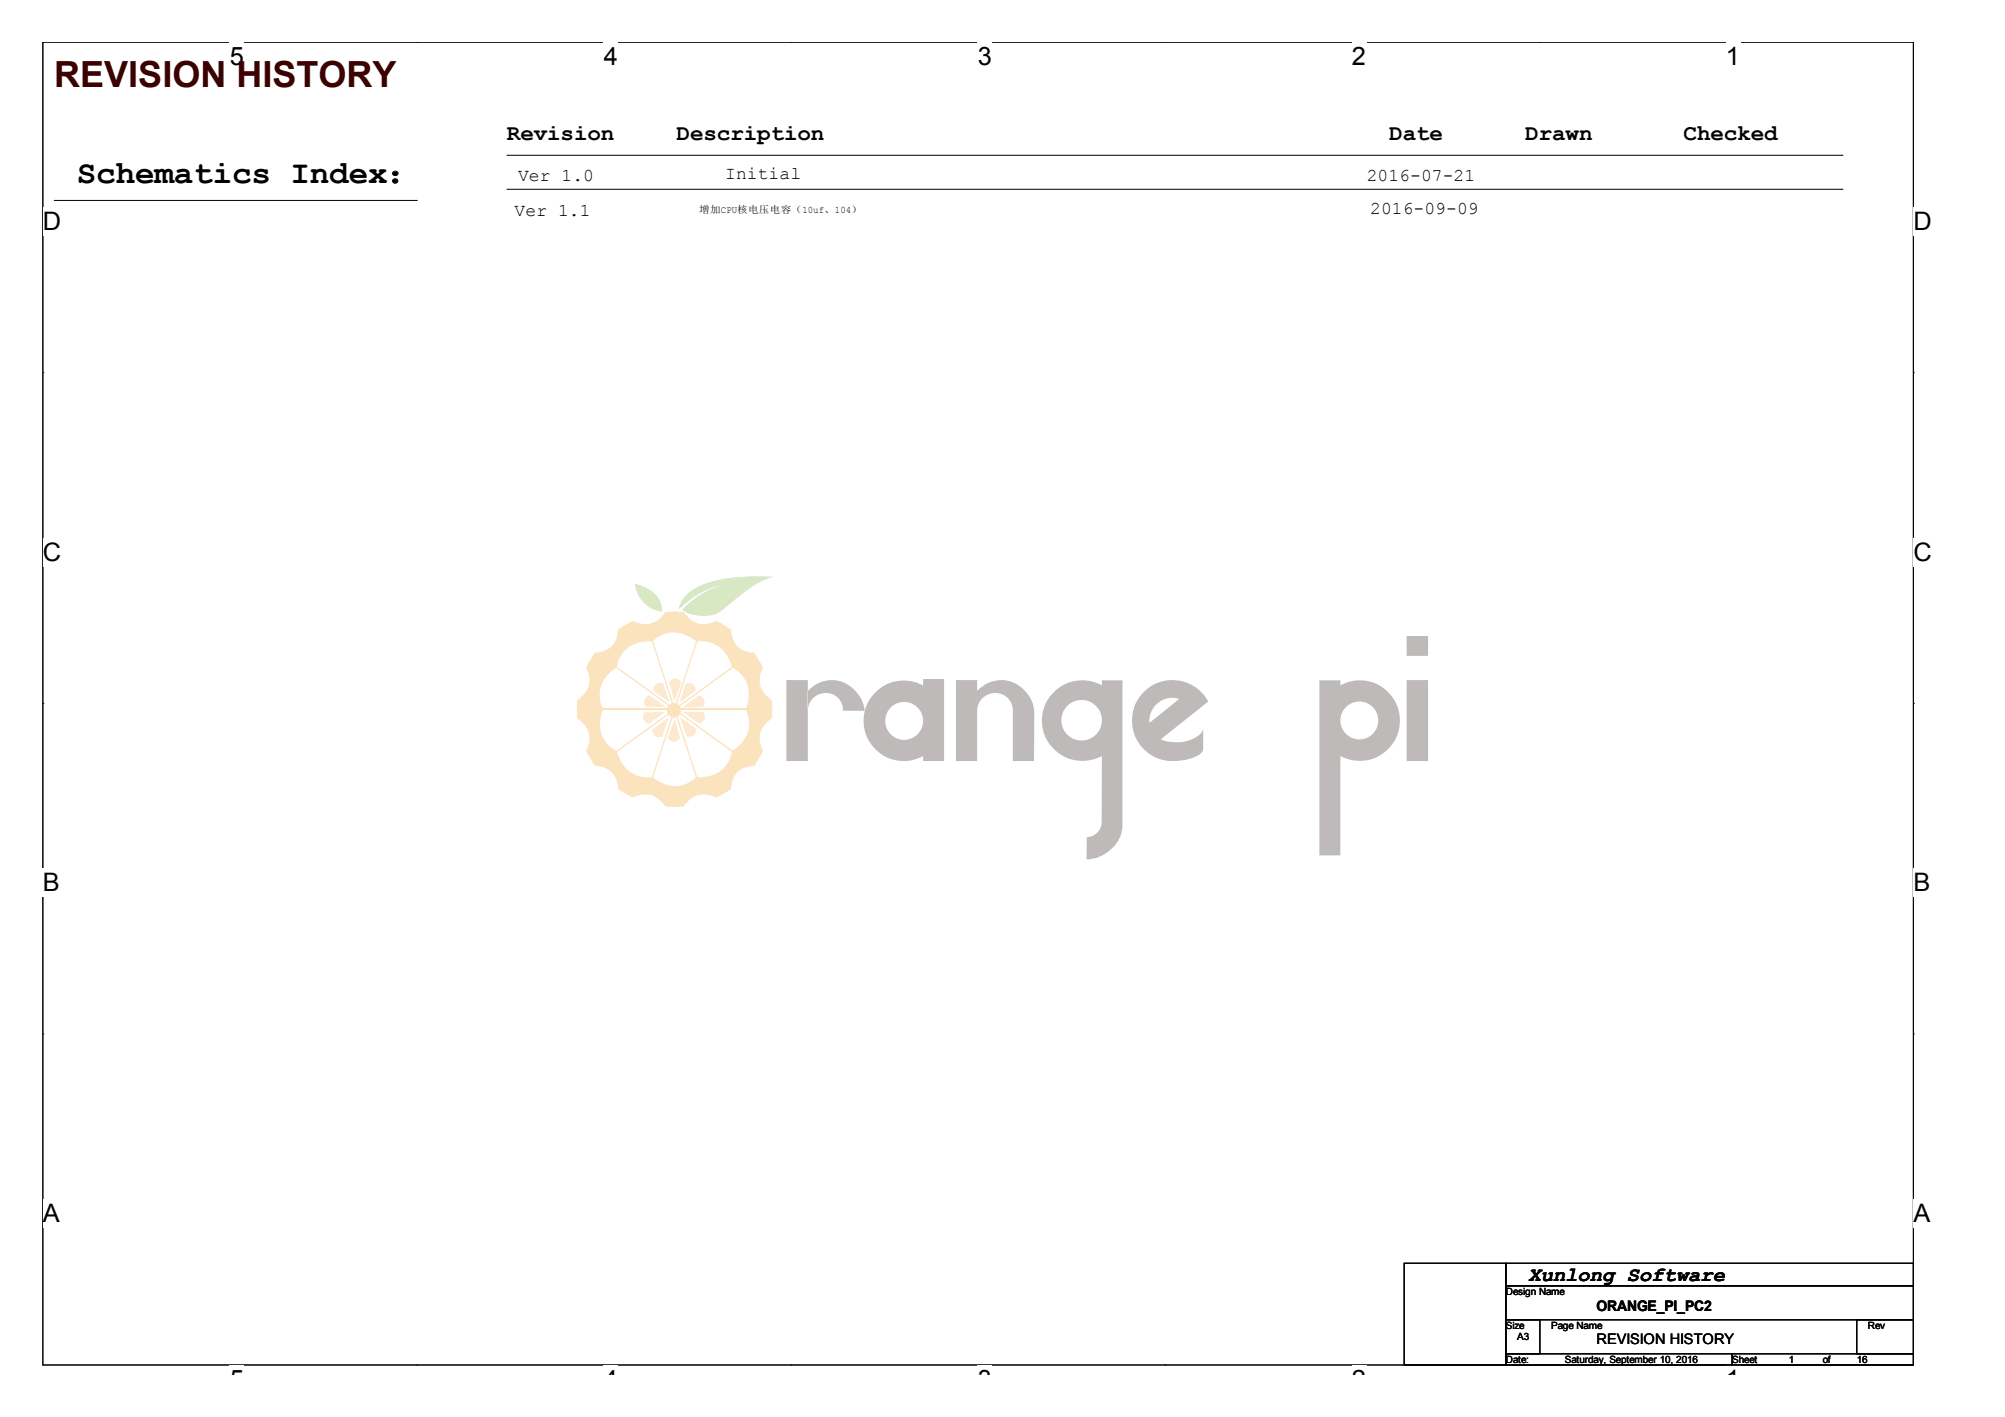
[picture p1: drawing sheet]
<svg xmlns="http://www.w3.org/2000/svg" width="297mm" height="210mm" viewBox="0 0 297 210" stroke-linecap="round" stroke-linejoin="round" font-family="sans-serif">
<path d="M6.4 6.2h277.1v196h-277.1z" fill="none" stroke="#000" stroke-width=".15"/>
<g fill="#fff">
<path d="M34 6.2h2.2v4.3h-2.2z"/>
<path d="M34 202.2h2.2v1.4h-2.2z"/>
</g>
<path d="M61.8 6.2h.1M61.8 202.2h.1" fill="none" stroke="#000" stroke-width=".15"/>
<g fill="#fff">
<path d="M89.5 6.2h2.1v4.3h-2.1z"/>
<path d="M89.5 202.2h2.1v1.4h-2.1z"/>
</g>
<path d="M117.2 6.2h.1M117.2 202.2h.1" fill="none" stroke="#000" stroke-width=".15"/>
<g fill="#fff">
<path d="M144.9 6.2h2.1v4.3h-2.1z"/>
<path d="M144.9 202.2h2.1v1.4h-2.1z"/>
</g>
<path d="M172.6 6.2h.1M172.6 202.2h.1" fill="none" stroke="#000" stroke-width=".15"/>
<g fill="#fff">
<path d="M200.3 6.2h2.1v4.3h-2.1z"/>
<path d="M200.3 202.2h2.1v1.4h-2.1z"/>
</g>
<path d="M228 6.2h.1M228 202.2h.1" fill="none" stroke="#000" stroke-width=".15"/>
<g fill="#fff">
<path d="M255.7 6.2h2.1v4.3h-2.1z"/>
<path d="M255.7 202.2h2.1v1.4h-2.1z"/>
<path d="M6.4 30.7h2.7v4.2h-2.7z"/>
<path d="M283.5 30.7h2.7v4.2h-2.7z"/>
<path d="M6.4 79.7h2.7v4.2h-2.7z"/>
<path d="M283.5 79.7h2.7v4.2h-2.7z"/>
</g>
<path d="M6.4 55.2h.1M283.5 55.2h.1" fill="none" stroke="#000" stroke-width=".15"/>
<g fill="#fff">
<path d="M6.4 128.7h2.5v4.2h-2.5z"/>
<path d="M283.5 128.7h2.5v4.2h-2.5z"/>
</g>
<path d="M6.4 104.2h.1M283.5 104.2h.1" fill="none" stroke="#000" stroke-width=".15"/>
<g fill="#fff">
<path d="M6.4 177.6h2.5v4.3h-2.5z"/>
<path d="M283.5 177.6h2.5v4.3h-2.5z"/>
</g>
<g fill="none" stroke="#000" stroke-width=".15">
<path d="M8 29.7h53.7M61.7 29.7h.1M75.1 23h197.8M75.1 28h197.8M272.9 23h.1M272.9 28h.1M6.4 153.2h.1M283.5 153.2h.1M208 187.1h15.1v15.1h-15.1zM223.1 187.1h60.4v3.4h-60.4zM223.1 190.5h60.4v5h-60.4zM223.1 195.5h5v5h-5z"/>
<path d="M275.1 195.5h8.4v5h-8.4zM223.1 200.5h33.5v1.7h-33.5zM256.6 200.5h26.9v1.7h-26.9z"/>
<circle cx="58.6" cy="26.8" r=".36"/>
<circle cx="58.6" cy="25.7" r=".37"/>
</g>
<g fill="#7ab537">
<path d="M101.7 88.1a8.7 8.7 0 0 1 4-2 29.6 29.6 0 0 1 8.9-.7 14.6 14.6 0 0 0-5.7 3.4l-.8 .7a5.7 5.7 0 0 1-3 1.7 5.6 5.6 0 0 1-4-.9 11.1 11.1 0 0 1 6.8-3.6 9.7 9.7 0 0 0-6.1 2.5l-1.2 1v-.3a3.7 3.7 0 0 1 1.1-1.8z"/>
<path d="M94 86.5a5.2 5.2 0 0 1 3.8 2.6l.2 .5 .1 1a4.7 4.7 0 0 1-4.1-4.1z"/>
</g>
<path d="M88.1 96.7a3.3 3.3 0 0 0 3.5-3.4l2.2-1.3a3.5 3.5 0 0 0 4.8-1.3h2.7a3.5 3.5 0 0 0 4.8 1.3l2.2 1.3a3.3 3.3 0 0 0 3.4 3.4l1.3 2.2a3.5 3.5 0 0 0 1.3 4.8v2.7a3.5 3.5 0 0 0-1.3 4.8l-1.3 2.2a3.3 3.3 0 0 0-3.4 3.5l-2.2 1.2a3.5 3.5 0 0 0-4.8 1.4h-2.7a3.5 3.5 0 0 0-4.8-1.4l-2.2-1.2a3.3 3.3 0 0 0-3.5-3.5l-1.3-2.2a3.5 3.5 0 0 0-1.3-4.8v-2.7a3.5 3.5 0 0 0 1.3-4.8z" fill="#f4a323"/>
<g fill="#fff">
<path d="M99.9 105.1l8.6-6.2a4.4 4.4 0 0 1 2.4 4.8l-.4 1.4z"/>
<path d="M103.1 95a4.4 4.4 0 0 1 4.8 2.5l.5 1.4-8.5 6.2z"/>
<path d="M96.7 94.9a4.4 4.4 0 0 1 5.2-.7l1.3 .8-3.3 10.1-3.3-10.1z"/>
<path d="M92.4 96.5a5 5 0 0 1 4.2-1.5l3.3 10-8.5-6.1v-.2a4.7 4.7 0 0 1 1-2.2z"/>
<path d="M90.2 99.8l1.2-.9 8.5 6.2h-10.5a4.4 4.4 0 0 1 .8-5.3z"/>
<path d="M89.3 105.1h10.6l-8.5 6.2a4.4 4.4 0 0 1-2.5-4.8z"/>
<path d="M91.4 111.3l8.5-6.2-3.2 10a4.4 4.4 0 0 1-4.8-2.5z"/>
<path d="M99.9 105.1l3.3 10a4.4 4.4 0 0 1-5.3 .8l-1.2-.8z"/>
<path d="M99.9 105.1l8.6 6.2a4.4 4.4 0 0 1-3.9 3.7l-1.4 .1z"/>
<path d="M99.9 105.1l10.6-.1a4.4 4.4 0 0 1-.9 5.3l-1.1 1z"/>
</g>
<g fill="#f4a323">
<path d="M88.2 113.5l23.4-17 .1 .2-23.4 17z"/>
<circle cx="99.8" cy="105.2" r="1.06"/>
</g>
<path d="M85.5 105.1h28.9" fill="none" stroke="#f4a323" stroke-width=".18"/>
<g fill="#f4a323">
<path d="M104.3 91.3l.2 .1-8.9 27.5-.2-.1z"/>
<path d="M95.4 91.4l.1-.1 9 27.5-.2 .1z"/>
<path d="M88.3 96.5l23.4 17-.1 .2-23.4-17z"/>
</g>
<g fill="#f5b663">
<path d="M99.1 101.1l.5-.5a1.08 1.08 0 0 1 1.3 .5l-1 2.8z"/>
<path d="M97.1 101.4a1.37 1.37 0 0 1 1.1-.2l1 2.9-2.4-1.8 .1-.6z"/>
<path d="M95.6 103.4l.6-.4 2.5 1.7h-3l-.3-.5v-.5z"/>
<path d="M95.5 105.5h3l-2.4 1.7-.5-.3a1.08 1.08 0 0 1-.1-1.4z"/>
<path d="M96.6 108.1l2.5-1.8-1 2.8-.6 .1a1.08 1.08 0 0 1-.9-1.1z"/>
<path d="M100 106.5l.7 2.8-.4 .4a1.08 1.08 0 0 1-1.4-.4z"/>
<path d="M100.7 106.2l2.4 1.8-.1 .6a1.08 1.08 0 0 1-1.3 .5z"/>
<path d="M101.2 105.5h2.9l.3 .5a1.08 1.08 0 0 1-.8 1.2z"/>
<path d="M101.1 104.8l2.4-1.8 .6 .3a1.08 1.08 0 0 1 0 1.4z"/>
<path d="M101.6 101.3l.6-.1a1.08 1.08 0 0 1 .9 1.1l-2.4 1.8z"/>
</g>
<g fill="#221815">
<path d="M141.6 100.7h3.2v1.7a4.8 4.8 0 0 1 7.8 .9 4.4 4.4 0 0 1 .6 2.3v7.1h-3.2v-7.4a2.64 2.64 0 0 0-2.6-2.6 2.64 2.64 0 0 0-2.6 2.6v7.4h-3.2z"/>
<path d="M119.7 102.4v2.9a2.62 2.62 0 0 1 2.6-2.6 2.62 2.62 0 0 1 2.6 2.6h3.2a4.9 4.9 0 0 0-7.5-3.7zM116.5 100.7h3.2v12h-3.2z"/>
<path d="M131.1 106.8a2.85 2.85 0 0 0 5.7 0 2.85 2.85 0 0 0-5.7 0zM129.7 102.6a5.9 5.9 0 0 1 7.1-1v-1h3.1v12.1h-3.1v-.7a6 6 0 0 1-7.7-1.7 6 6 0 0 1 .6-7.7z"/>
<path d="M157.2 106.7a3.1 3.1 0 0 0 6.1 0 3.1 3.1 0 0 0-6.1 0zM156.1 102.5a6 6 0 0 1 7.1-1v-.7h3.1v21.5a5.5 5.5 0 0 1-5.3 5v-3.3a2.22 2.22 0 0 0 2.2-2.2v-9.8a6 6 0 0 1-7.6-1.7 6 6 0 0 1 .5-7.8z"/>
<path d="M171.3 104.4a3.2 3.2 0 0 0-1 2.7l4.4-3.6a3.4 3.4 0 0 0-3.4 .9zM169.5 102.5a6 6 0 0 1 9.5 1.4l-7 5.6a5.5 5.5 0 0 0 6-.9l.3-.7v3.1a2.5 2.5 0 0 1-2 1.4 6.7 6.7 0 0 1-7.3-1.9 6 6 0 0 1 .5-8z"/>
<path d="M198.6 106.7a2.81 2.81 0 0 0 5.6 0 2.81 2.81 0 0 0-5.6 0zM195.5 100.8h3.1v.7a6 6 0 0 1 8.8 5.3 6 6 0 0 1-8.8 5.2v14.7h-3.1z"/>
<path d="M208.4 100.7v12h3.2v-12zM208.4 94.2h3.2v3h-3.2z"/>
</g>
<text font-size="5.3" fill="#3f0000" x="8" y="12.8">REVISION HISTORY</text>
<text font-size="4.8" x="11.4" y="27.1">Schematics Index</text>
<g font-size="3.8">
<text x="34" y="9.6">5</text>
<text x="89.5" y="9.6">4</text>
<text x="144.9" y="9.6">3</text>
<text x="200.3" y="9.6">2</text>
<text x="255.7" y="9.6">1</text>
<text x="6.3" y="34.1">D</text>
<text x="283.5" y="34.1">D</text>
<text x="6.3" y="83.1">C</text>
<text x="283.5" y="83.1">C</text>
<text x="6.3" y="132.1">B</text>
<text x="283.5" y="132.1">B</text>
<text x="6.3" y="181">A</text>
<text x="283.5" y="181">A</text>
<text x="34" y="205.6">5</text>
<text x="89.5" y="205.6">4</text>
<text x="144.9" y="205.6">3</text>
<text x="200.3" y="205.6">2</text>
<text x="255.7" y="205.6">1</text>
</g>
<g font-size="3.3">
<text x="75.1" y="20.7">Revision</text>
<text x="100.2" y="20.7">Description</text>
<text x="205.8" y="20.7">Date</text>
<text x="226" y="20.7">Drawn</text>
<text x="249.4" y="20.7">Checked</text>
</g>
<text font-size="3" x="226.4" y="189.7">Xunlong Software</text>
<g font-size="2.7">
<text x="76.7" y="26.9">Ver 1.0</text>
<text x="107.4" y="26.5">Initial</text>
<text x="202.5" y="26.9">2016-07-21</text>
<text x="76.2" y="32">Ver 1.1</text>
<text x="203" y="31.7">2016-09-09</text>
</g>
<g font-size="2.2">
<text x="236.5" y="194.2">ORANGE_PI_PC2</text>
<text x="236.5" y="199.2">REVISION HISTORY</text>
</g>
<g font-size="1.5">
<text x="105.2" y="31.6">!CPU&quot;#$#%&amp;10uf'104(</text>
<text x="223.1" y="191.8">Design Name</text>
<text x="223.1" y="196.9">Size</text>
<text x="229.8" y="196.9">Page Name</text>
<text x="276.7" y="196.9">Rev</text>
<text x="223.1" y="201.9">Date:</text>
<text x="224.8" y="198.5">A3</text>
<text x="231.8" y="201.9">Saturday, September 10, 2016</text>
<text x="256.6" y="201.9">Sheet</text>
<text x="265" y="201.9">1</text>
<text x="270" y="201.9">of</text>
<text x="275.1" y="201.9">16</text>
</g>
</svg>
